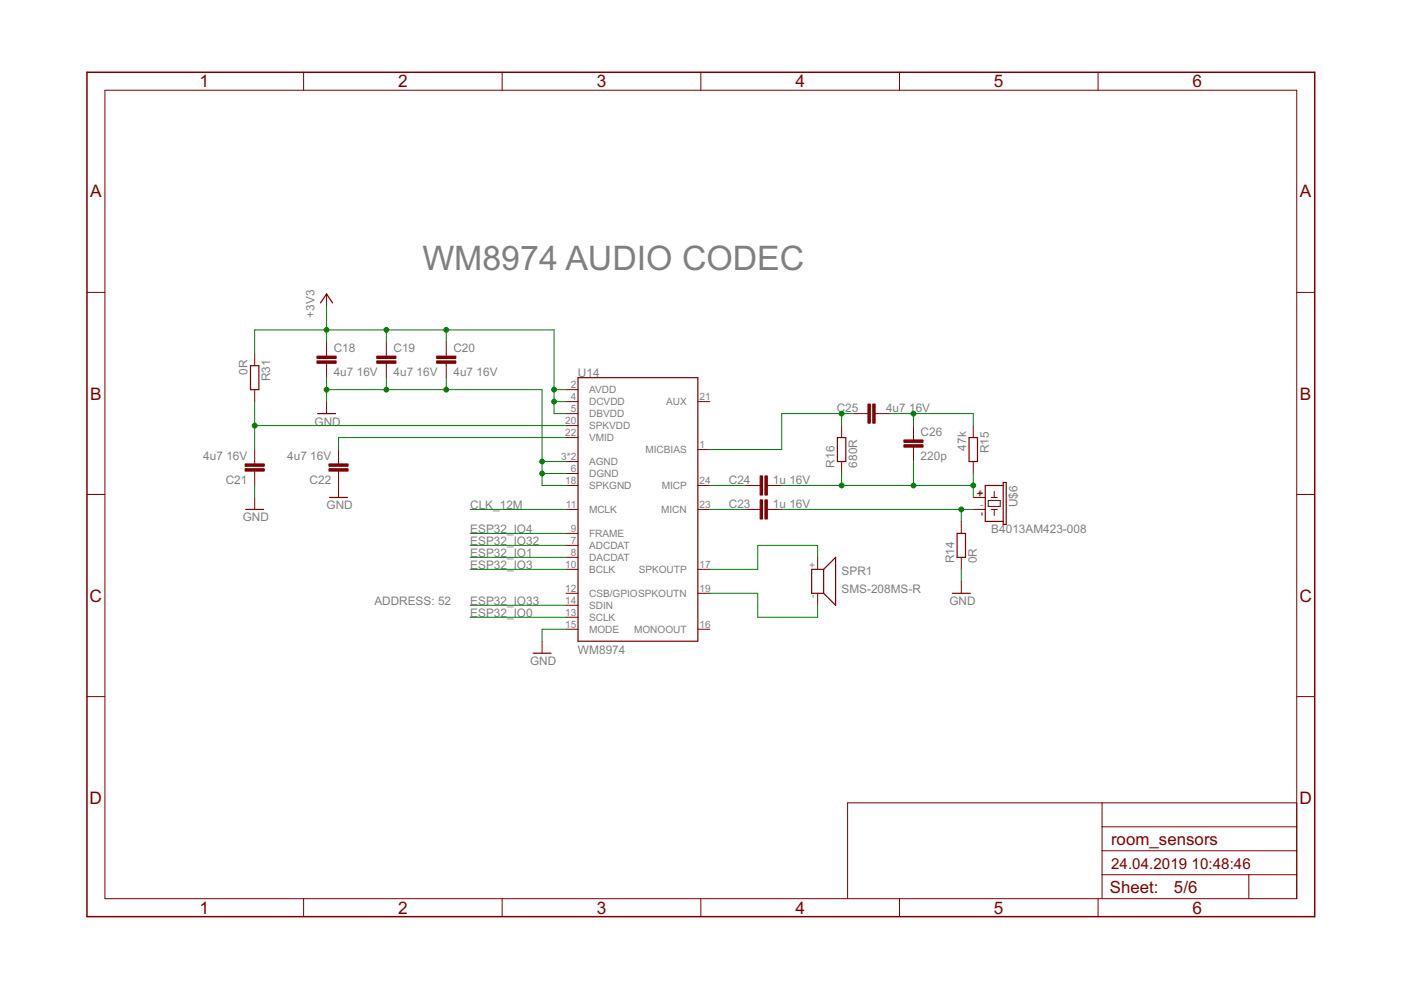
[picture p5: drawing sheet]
<svg xmlns="http://www.w3.org/2000/svg" width="297mm" height="210mm" viewBox="0 0 297 210" stroke-linecap="round" stroke-linejoin="round" font-family="sans-serif">
<g fill="none" stroke="#800000" stroke-width=".21">
<path d="M22.2 19.1h252.7v171.4h-252.7zM64.4 15.3v3.8M106.5 15.3v3.8M148.6 15.3v3.8M190.7 15.3v3.8M232.8 15.3v3.8M18.4 62h3.8M54 75v2.5M69.2 62.3v2.6M69.2 72.5v3M69.2 77v3.1M81.9 72.5v3"/>
<path d="M81.9 77v3.1M94.6 72.5v3M94.6 77v3.1M274.9 62h3.8M54 82.6v2.6M54 95.3v3.1M54 99.9v3M69.2 85.2v2.5M71.8 95.3v3.1M71.8 99.9v5.6M120 90.2h2.6M120 97.9h2.6"/>
<path d="M120 82.6h2.6M120 85.2h2.6M120 92.8h2.6M120 87.7h2.6M148 95.3h2.5M148 85.2h2.5M178.4 90.2v2.6M178.4 97.9v2.5M181 87.7h3M185.5 87.7h3.1M193.7 90.2v3.1M193.7 94.8v3.1"/>
<path d="M206.4 90.2v2.6M206.4 97.9v2.5M18.4 104.8h3.8M54 105.5v2.5M120 108h2.6M120 102.9h2.6M120 100.4h2.6M120 115.6h2.6M120 118.2h2.6M120 113.1h2.6M148 108h2.5M148 102.9h2.5"/>
<path d="M158.1 108h3.1M158.1 102.9h3.1M162.7 108h3M162.7 102.9h3M173.4 118.2v2.5M203.8 110.6v2.5M203.8 118.2v2.5M206.4 108h2.5M206.4 105.5h2.5M209.5 106.1h2.6v1.3h-2.6zM210.2 108h1.2M210.2 105.5h1.2"/>
<path d="M210.8 104.2v1.3M210.8 108v1.3M274.9 104.8h3.8M114.9 136v2.5M120 130.9h2.6M120 128.3h2.6M120 133.4h2.6M120 120.7h2.6M120 125.8h2.6M148 133.4h2.5M148 120.7h2.5M148 125.8h2.5"/>
<path d="M173.4 125.8v2.5M203.8 123.3v2.5M18.4 147.7h3.8M274.9 147.7h3.8M233.7 170.2v20.3M233.7 175.3h41.2M274.9 170.2h-95.2v20.3M64.4 190.5v3.9M106.5 190.5v3.9M148.6 190.5v3.9M190.7 190.5v3.9M232.8 190.5v3.9"/>
<path d="M233.7 185.5h41.2M233.7 180.4h41.2M264.8 185.5v5"/>
</g>
<path d="M18.4 15.3h260.3v179.1h-260.3z" fill="none" stroke="#800000" stroke-width=".32"/>
<g fill="none" stroke="#800000" stroke-width=".25">
<path d="M53.1 77.5h1.8v5.1h-1.8zM68 64.2l1.2-1.9 1.3 1.9M67.3 87.7h3.8M122.6 80.1h25.4v55.9h-25.4zM177.5 92.8h1.8v5.1h-1.8zM205.5 92.8h1.7v5.1h-1.7zM52.1 108h3.8M69.9 105.5h3.8M202.9 113.1h1.8v5.1h-1.8zM212.7 102.9h-3.8v7.7h3.8M212.7 102.3h.6v8.9h-.6zM113 138.5h3.8"/>
<path d="M174.6 120.7h-2.5v5.1h2.5M174.6 120.7v5.1M174.6 120.7l2.6-2.5v10.1l-2.6-2.5M201.9 125.8h3.8"/>
</g>
<g fill="#800000" stroke="#800000" stroke-width=".21">
<path d="M67.2 76.5h4.1v.5h-4.1z"/>
<path d="M67.2 75.5h4.1v.5h-4.1z"/>
<path d="M79.9 76.5h4v.5h-4z"/>
<path d="M79.9 75.5h4v.5h-4z"/>
<path d="M92.6 76.5h4v.5h-4z"/>
<path d="M92.6 75.5h4v.5h-4z"/>
<path d="M52 98.4h4v.5h-4z"/>
<path d="M52 99.4h4v.5h-4z"/>
<path d="M69.7 98.4h4.1v.5h-4.1z"/>
<path d="M69.7 99.4h4.1v.5h-4.1z"/>
<path d="M162.2 106h.5v4h-.5z"/>
<path d="M161.2 106h.5v4h-.5z"/>
<path d="M162.2 100.9h.5v4.1h-.5z"/>
<path d="M161.2 100.9h.5v4.1h-.5z"/>
<path d="M185 85.7h.5v4h-.5z"/>
<path d="M184 85.7h.5v4h-.5z"/>
<path d="M191.6 94.3h4.1v.5h-4.1z"/>
<path d="M191.6 93.3h4.1v.5h-4.1z"/>
</g>
<g fill="none" stroke="#008000" stroke-width=".21">
<path d="M54 75v-5.1h63.5v17.8h2.5M69.2 64.9v7.6M81.9 69.9v2.6M94.6 69.9v2.6M54 85.2v10.1M54 90.2h66M69.2 82.6h45.7v20.3h5.1M69.2 80.1v5.1M81.9 80.1v2.5M94.6 80.1v2.5M114.9 97.9h5.1M117.5 82.6h2.5"/>
<path d="M117.5 85.2h2.5M120 92.8h-48.2v2.5M178.4 87.7v2.5M181 87.7h-15.3v7.6h-15.2M188.6 87.7h17.8v2.5M193.7 87.7v2.5M193.7 97.9v5M54 102.9v2.6M99.7 108h20.3M99.7 113.1h20.3M99.7 115.6h20.3M99.7 118.2h20.3"/>
<path d="M114.9 100.4h5.1M150.5 102.9h7.6M150.5 108h7.6M165.7 102.9h40.7M165.7 108h40.7M173.4 118.2v-2.6h-12.7v5.1h-10.2M178.4 100.4v2.5M203.8 108v2.6M206.4 100.4v5.1M99.7 120.7h20.3M99.7 128.3h20.3M99.7 130.9h20.3"/>
<path d="M120 133.4h-5.1v2.6M150.5 125.8h10.2v5.1h12.7v-2.6M203.8 120.7v2.6"/>
</g>
<g fill="#008000" stroke="#008000" stroke-width=".21">
<circle cx="94.6" cy="82.6" r=".51"/>
<circle cx="81.9" cy="82.6" r=".51"/>
<circle cx="69.2" cy="82.6" r=".51"/>
<circle cx="114.9" cy="97.9" r=".51"/>
<circle cx="114.9" cy="100.4" r=".51"/>
<circle cx="203.8" cy="108" r=".51"/>
<circle cx="206.4" cy="102.9" r=".51"/>
<circle cx="178.4" cy="102.9" r=".51"/>
<circle cx="193.7" cy="102.9" r=".51"/>
<circle cx="178.4" cy="87.7" r=".51"/>
<circle cx="193.7" cy="87.7" r=".51"/>
<circle cx="94.6" cy="69.9" r=".51"/>
<circle cx="81.9" cy="69.9" r=".51"/>
<circle cx="69.2" cy="69.9" r=".51"/>
<circle cx="117.5" cy="85.2" r=".51"/>
<circle cx="117.5" cy="82.6" r=".51"/>
<circle cx="54" cy="90.2" r=".51"/>
</g>
<text font-size="8" fill="#808080" x="89.5" y="57.2">WM8974 AUDIO CODEC</text>
<g font-size="4.1" fill="#800000">
<text x="42.3" y="18.5">1</text>
<text x="84.4" y="18.5">2</text>
<text x="126.5" y="18.5">3</text>
<text x="168.6" y="18.5">4</text>
<text x="210.7" y="18.5">5</text>
<text x="252.9" y="18.5">6</text>
<text x="19.1" y="41.9">A</text>
<text x="275.6" y="41.9">A</text>
<text x="19.1" y="84.7">B</text>
<text x="275.6" y="84.7">B</text>
<text x="19" y="127.6">C</text>
<text x="275.5" y="127.6">C</text>
<text x="19" y="170.4">D</text>
<text x="275.5" y="170.4">D</text>
<text x="42.3" y="193.7">1</text>
<text x="84.4" y="193.7">2</text>
<text x="126.5" y="193.7">3</text>
<text x="168.6" y="193.7">4</text>
<text x="210.7" y="193.7">5</text>
<text x="252.9" y="193.7">6</text>
</g>
<g font-size="4" fill="#800000">
<text x="235.6" y="179.1">room_sensors</text>
<text x="235.3" y="189.4">Sheet:</text>
<text x="248.9" y="189.3">5/6</text>
</g>
<g font-size="3.6" fill="#800000">
<text x="235.6" y="184.2">24.04.2019</text>
<text x="252.6" y="184.2">10:48:46</text>
</g>
<g font-size="2.8" fill="#808080">
<text x="66.7" y="67.4" transform="rotate(-90 66.7 67.4)">+3V3</text>
<text x="70.8" y="74.6">C18</text>
<text x="83.4" y="74.6">C19</text>
<text x="96.1" y="74.6">C20</text>
<text x="52.5" y="79.5" transform="rotate(-90 52.5 79.5)">0R</text>
<text x="57.3" y="80.9" transform="rotate(-90 57.3 80.9)">R31</text>
<text x="70.8" y="79.7">4u7</text>
<text x="75.6" y="79.7">16V</text>
<text x="83.4" y="79.7">4u7</text>
<text x="88.3" y="79.7">16V</text>
<text x="96.1" y="79.7">4u7</text>
<text x="101" y="79.7">16V</text>
<text x="122.5" y="80">U14</text>
<text x="177.4" y="87.3">C25</text>
<text x="187.9" y="87.3">4u7</text>
<text x="192.8" y="87.3">16V</text>
<text x="66.7" y="90.2">GND</text>
<text x="195.2" y="92.4">C26</text>
<text x="204.8" y="95.6" transform="rotate(-90 204.8 95.6)">47k</text>
<text x="43.1" y="97.5">4u7</text>
<text x="48" y="97.5">16V</text>
<text x="60.9" y="97.5">4u7</text>
<text x="65.8" y="97.5">16V</text>
<text x="176.9" y="99.1" transform="rotate(-90 176.9 99.1)">R16</text>
<text x="181.7" y="99.1" transform="rotate(-90 181.7 99.1)">680R</text>
<text x="195.2" y="97.5">220p</text>
<text x="209.6" y="96.1" transform="rotate(-90 209.6 96.1)">R15</text>
<text x="47.9" y="102.6">C21</text>
<text x="65.6" y="102.6">C22</text>
<text x="154.5" y="107.6">C23</text>
<text x="154.5" y="102.6">C24</text>
<text x="163.9" y="107.6">1u 16V</text>
<text x="163.9" y="102.6">1u 16V</text>
<text x="215.8" y="107.5" transform="rotate(-90 215.8 107.5)">U$6</text>
<text x="51.5" y="110.6">GND</text>
<text x="69.2" y="108">GND</text>
<text x="99.7" y="108">CLK_12M</text>
<text x="99.7" y="113.1">ESP32_IO4</text>
<text x="210.2" y="113.1">B4013AM423-008</text>
<text x="99.7" y="115.6">ESP32_IO32</text>
<text x="99.7" y="118.2">ESP32_IO1</text>
<text x="202.3" y="119.4" transform="rotate(-90 202.3 119.4)">R14</text>
<text x="207.1" y="119.4" transform="rotate(-90 207.1 119.4)">0R</text>
<text x="99.7" y="120.7">ESP32_IO3</text>
<text x="178.4" y="125.8">SMS-208MS-R</text>
<text x="178.4" y="122">SPR1</text>
<text x="79.4" y="128.3">ADDRESS: 52</text>
<text x="99.7" y="128.3">ESP32_IO33</text>
<text x="99.7" y="130.9">ESP32_IO0</text>
<text x="201.3" y="128.3">GND</text>
<text x="112.4" y="141">GND</text>
<text x="122.5" y="138.6">WM8974</text>
</g>
<g font-size="2.8" fill="#800000">
<text x="208.6" y="105.4" transform="rotate(-90 208.6 105.4)">+</text>
<text x="208.9" y="109.3" transform="rotate(-90 208.9 109.3)">-</text>
</g>
<g font-size="2.4" fill="#808080">
<text x="121" y="82.3">2</text>
<text x="124.9" y="83.4">AVDD</text>
<text x="119.8" y="89.9">20</text>
<text x="121" y="84.8">4</text>
<text x="121" y="87.3">5</text>
<text x="124.9" y="85.9">DCVDD</text>
<text x="124.9" y="88.5">DBVDD</text>
<text x="141.3" y="85.9">AUX</text>
<text x="148.3" y="84.8">21</text>
<text x="119.8" y="92.4">22</text>
<text x="124.9" y="91">SPKVDD</text>
<text x="124.9" y="93.5">VMID</text>
<text x="148.3" y="95">1</text>
<text x="119" y="97.5">3*2</text>
<text x="121" y="100">6</text>
<text x="124.9" y="98.6">AGND</text>
<text x="124.9" y="101.2">DGND</text>
<text x="136.9" y="96.1">MICBIAS</text>
<text x="119.8" y="102.6">18</text>
<text x="120" y="107.7">11</text>
<text x="124.9" y="103.7">SPKGND</text>
<text x="140.3" y="103.7">MICP</text>
<text x="148.3" y="107.7">23</text>
<text x="148.3" y="102.6">24</text>
<text x="207.3" y="105.1">+</text>
<text x="207.8" y="107.7">-</text>
<text x="121" y="112.7">9</text>
<text x="124.9" y="113.9">FRAME</text>
<text x="124.9" y="108.8">MCLK</text>
<text x="140.2" y="108.8">MICN</text>
<text x="121" y="115.3">7</text>
<text x="121" y="117.8">8</text>
<text x="124.9" y="116.4">ADCDAT</text>
<text x="124.9" y="118.9">DACDAT</text>
<text x="119.8" y="125.4">12</text>
<text x="119.8" y="120.4">10</text>
<text x="124.9" y="121.5">BCLK</text>
<text x="135.4" y="121.5">SPKOUTP</text>
<text x="148.3" y="120.4">17</text>
<text x="148.3" y="125.4">19</text>
<text x="173" y="120.4" transform="rotate(-90 173 120.4)">+</text>
<text x="119.8" y="130.5">13</text>
<text x="119.8" y="128">14</text>
<text x="124.9" y="131.6">SCLK</text>
<text x="124.9" y="129.1">SDIN</text>
<text x="124.9" y="126.6">CSB/GPIOSPKOUTN</text>
<text x="173" y="126.9" transform="rotate(-90 173 126.9)">-</text>
<text x="119.8" y="133.1">15</text>
<text x="124.9" y="134.2">MODE</text>
<text x="134.4" y="134.2">MONOOUT</text>
<text x="148.3" y="133.1">16</text>
</g>
</svg>
